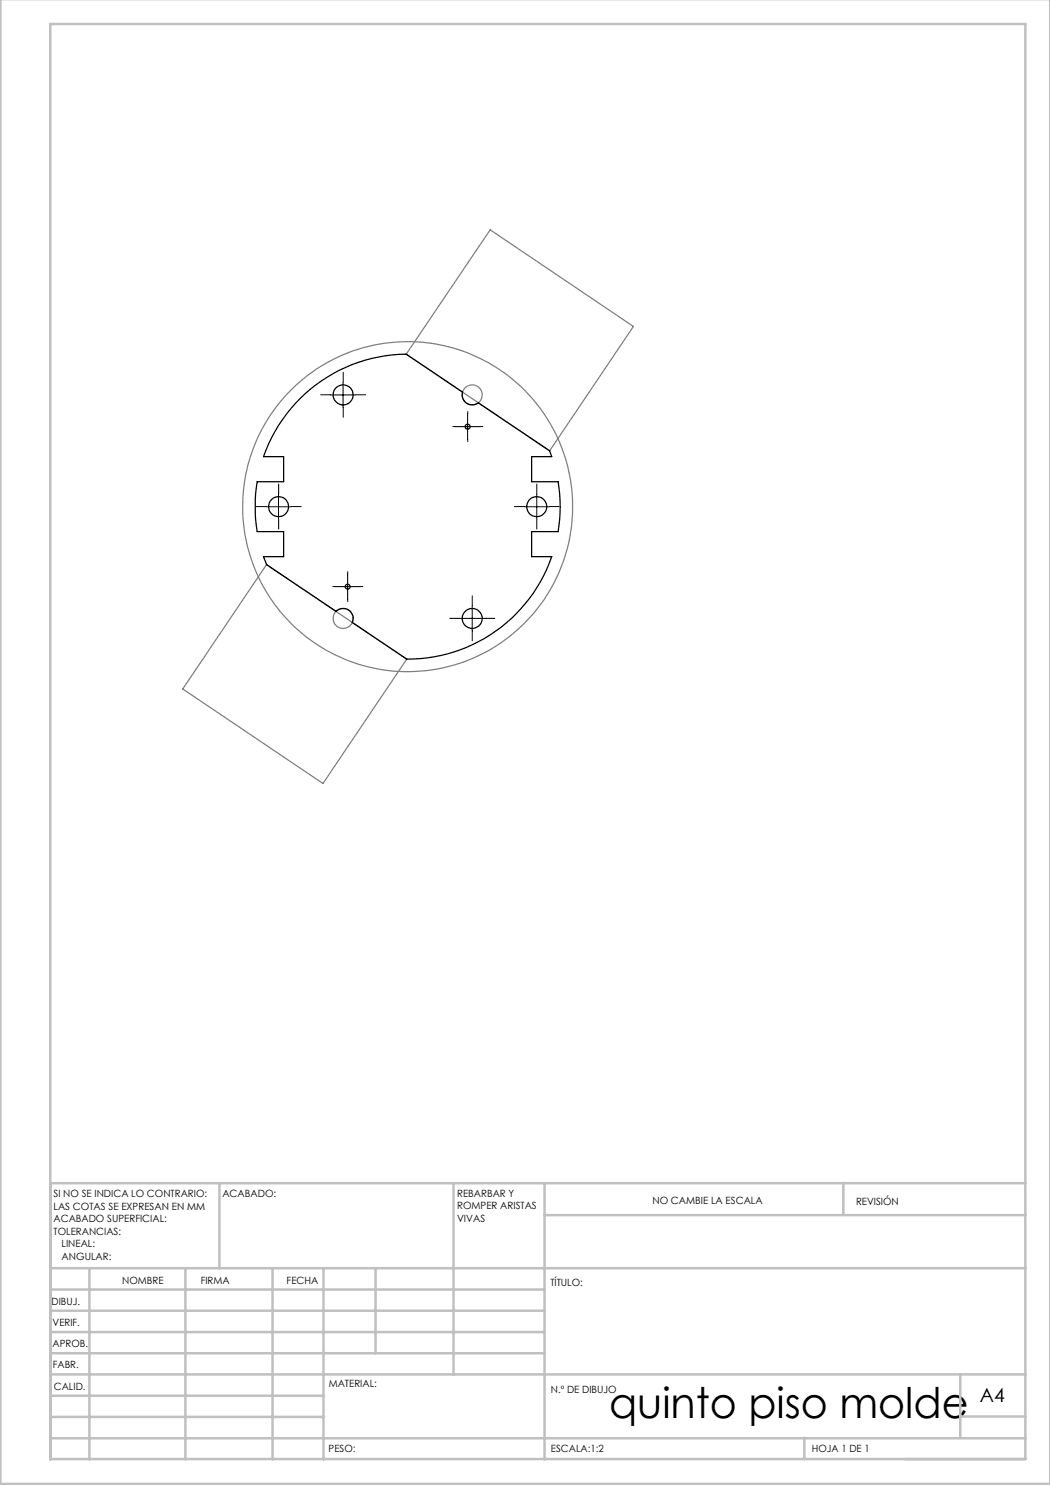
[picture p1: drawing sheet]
<svg xmlns="http://www.w3.org/2000/svg" width="210mm" height="297mm" viewBox="0 0 210 297" stroke-linecap="round" stroke-linejoin="round" font-family="sans-serif">
<g fill="none" stroke="#808080" stroke-width=".25">
<path d="M98 46l28.7 19.3-16.8 24.9-28.7-19.4zM53.3 112.9l28.1 18.9-16.8 24.9-28.1-18.9z"/>
<circle cx="94.4" cy="79" r="2.01"/>
<circle cx="81.5" cy="101.3" r="33"/>
<circle cx="68.6" cy="123.7" r="2"/>
</g>
<g fill="none" stroke="#c0c0c0" stroke-width=".5">
<path d="M.1 -.1v296.9h209.9v-296.9M10.1 4.8h195v287h-195zM43.9 236.6v17M90.7 236.6v38.3M108.9 236.6v55.3M168.7 236.6v6.3M205.1 236.6h-195v55.3M10.1 253.6h195M10.1 257.9h98.8M17.9 253.6v38.3M37.1 253.6v38.3M54.5 253.6v38.3"/>
<path d="M64.7 253.6v38.3M75.1 253.6v17M108.9 243h96.2M10.1 270.6h98.8M10.1 266.4h98.8M10.1 262.1h98.8M10.1 279.1h54.6M10.1 274.9h195M192.1 274.8v12.7M10.1 287.7h195M10.1 283.4h54.6M160.9 287.5v4.3"/>
<path d="M192.1 283.3h13"/>
</g>
<g fill="none" stroke="#000" stroke-width=".2" stroke-dasharray="15.2 1.3 1.3 1.3">
<path d="M66.1 79h-2M68.6 76.5v-2M71.1 79h2M55.7 98.8v-2M68.6 81.5v2M91 85.3h-.5M93.5 82.8v-.5M93.5 87.8v.5M96 85.3h.5M107.4 98.8v-2M53.2 101.3h-2M55.7 103.8v2"/>
<path d="M58.2 101.3h2M67 117.3h-.5M69.5 114.8v-.5M69.5 119.8v.5M72 117.3h.5M104.9 101.3h-2M107.4 103.8v2M109.9 101.3h2M92 123.7h-2M94.5 121.2v-2M94.5 126.2v2M97 123.7h2"/>
</g>
<path d="M66.1 79h5M68.6 76.5v5M55.7 98.8v5M91 85.3h5M93.5 82.8v5M107.4 98.8v5M53.2 101.3h5M67 117.3h5M69.5 114.8v5M104.8 101.3h5.1M91.9 123.7h5M94.4 121.2v5" fill="none" stroke="#000" stroke-width=".2"/>
<g fill="none" stroke="#000" stroke-width=".25">
<path d="M60 79.7a30.7 30.7 0 0 1 21.2-8.9l11.3 7.6a2.02 2.02 0 0 0 .8 2.2 2.02 2.02 0 0 0 2.4 0l14.2 9.6 .4 1.1h-4v5h5.3a29.6 29.6 0 0 1 0 10h-5.3v5h4a30.6 30.6 0 0 1-28.9 20.5l-11-7.3a2 2 0 0 0-.6-2.5 2 2 0 0 0-2.6 .3l-13.9-9.4-.6-1.6h4v-5h-5.3a32.3 32.3 0 0 1 0-10h5.3v-5h-4a30.3 30.3 0 0 1 7.3-11.6z"/>
<circle cx="68.6" cy="79" r="2.01"/>
<circle cx="93.5" cy="85.3" r=".5"/>
<circle cx="55.7" cy="101.3" r="2"/>
<circle cx="69.5" cy="117.3" r=".49"/>
<circle cx="107.4" cy="101.3" r="2"/>
<circle cx="94.4" cy="123.7" r="2"/>
</g>
<text font-size="8.5" x="121.8" y="283.5">quinto piso molde</text>
<text font-size="3.9" x="196" y="280.4">A4</text>
<g font-size="2">
<text x="10.7" y="239.5">SI NO SE INDICA LO CONTRARIO:</text>
<text x="44.5" y="239.5">ACABADO:</text>
<text x="91.4" y="239.4">REBARBAR Y</text>
<text x="10.7" y="242">LAS COTAS SE EXPRESAN EN MM</text>
<text x="10.7" y="244.5">ACABADO SUPERFICIAL:</text>
<text x="91.4" y="241.9">ROMPER ARISTAS</text>
<text x="91.4" y="244.4">VIVAS</text>
<text x="130.5" y="240.8">NO CAMBIE LA ESCALA</text>
<text x="171.2" y="241">REVISIÓN</text>
<text x="10.7" y="247">TOLERANCIAS:</text>
<text x="12.3" y="249.5">LINEAL:</text>
<text x="12.3" y="252">ANGULAR:</text>
<text x="24.4" y="256.9">NOMBRE</text>
<text x="40.1" y="256.8">FIRMA</text>
<text x="57.3" y="256.8">FECHA</text>
<text x="110.1" y="257.1">TÍTULO:</text>
<text x="10.3" y="260.9">DIBUJ.</text>
<text x="10.5" y="269.3">APROB.</text>
<text x="10.5" y="265.2">VERIF.</text>
<text x="10.6" y="273.6">FABR.</text>
<text x="10.8" y="278">CALID.</text>
<text x="65.8" y="277.4">MATERIAL:</text>
<text x="110.2" y="278.5">N.º DE DIBUJO</text>
<text x="65.7" y="290.4">PESO:</text>
<text x="110.2" y="290.5">ESCALA:1:2</text>
<text x="162.4" y="290.4">HOJA 1 DE 1</text>
</g>
</svg>
